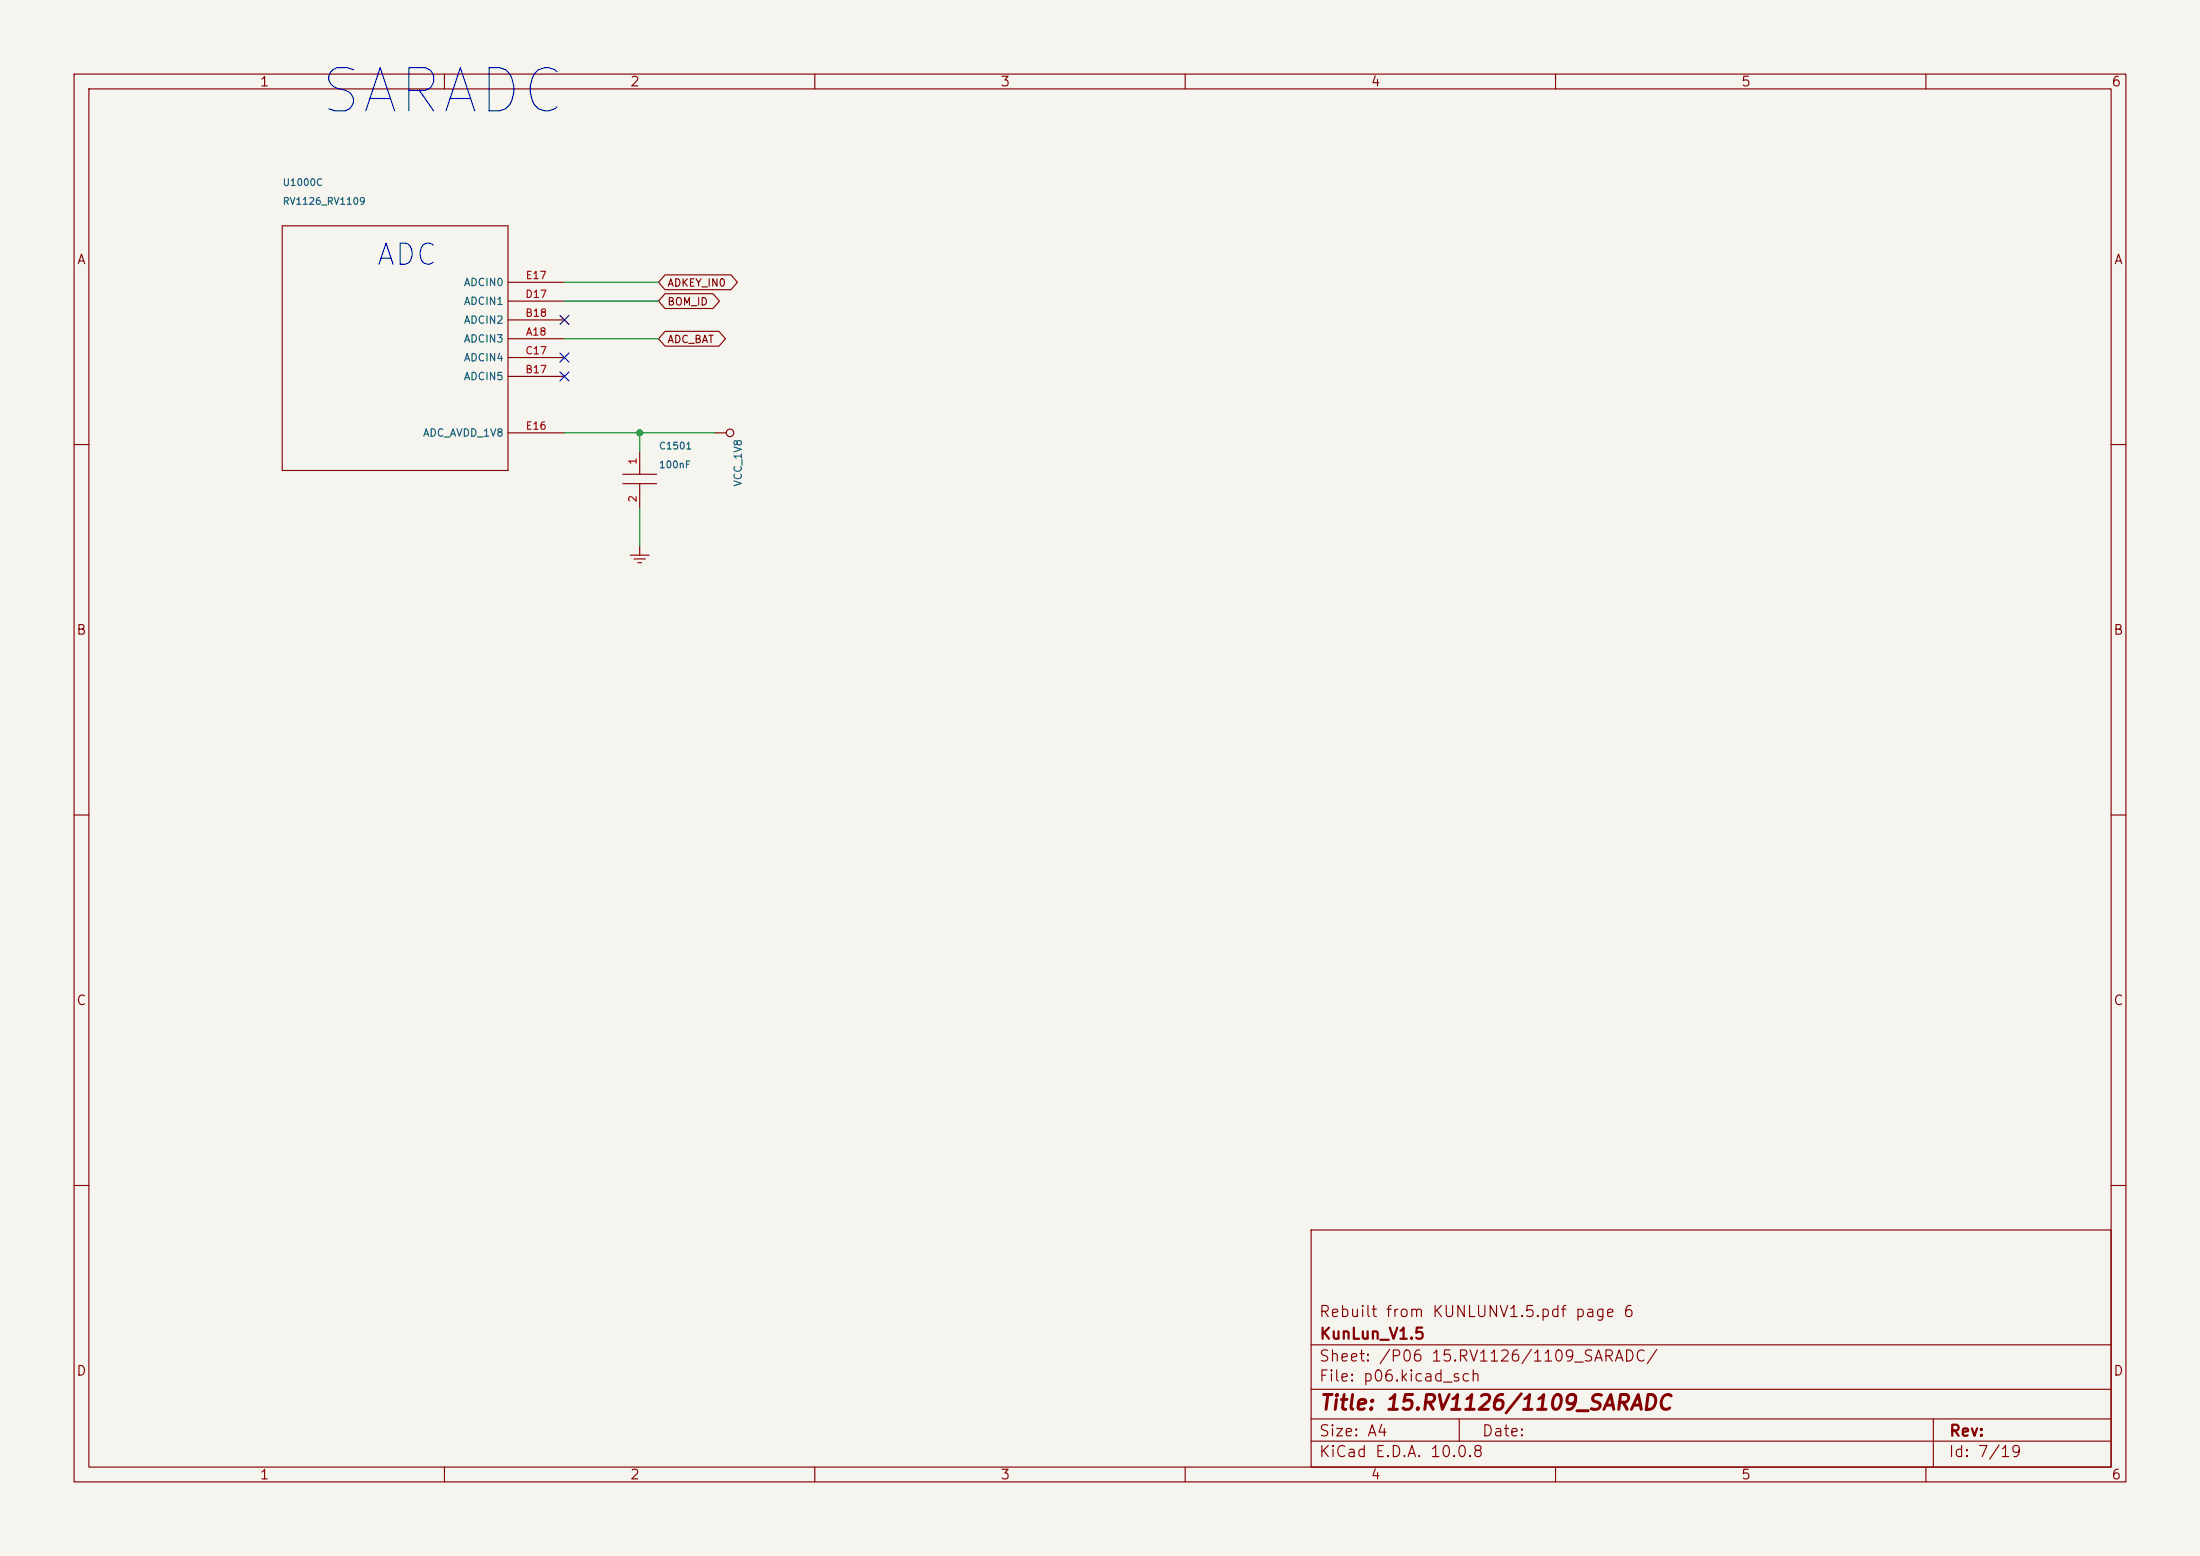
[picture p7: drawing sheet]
<svg xmlns="http://www.w3.org/2000/svg" width="297mm" height="210mm" viewBox="0 0 297 210" stroke-linecap="round" stroke-linejoin="round" font-family="sans-serif">
<path d="M0 0h297v210h-297z" fill="#f5f4ef" stroke="#f5f4ef" stroke-width=".14"/>
<g fill="none" stroke="#840000" stroke-width=".15">
<path d="M10 10h277v190h-277zM12 12h273v186h-273zM60 10v2M110 10v2M160 10v2M210 10v2M260 10v2M38.1 30.5h30.5v33h-30.5zM68.6 38.1h7.6M89.8 37.1h8.9l.9 1-.9 1h-8.9l-.9-1zM89.8 39.6h6.5l.8 1-.8 1h-6.5l-.9-1zM68.6 58.4h7.6"/>
<path d="M68.6 45.7h7.6M68.6 50.8h7.6M68.6 43.2h7.6M68.6 48.3h7.6M68.6 40.6h7.6M89.8 44.7h7.3l.8 1-.8 1h-7.3l-.9-1zM96.5 58.4h1.5M10 60h2M84.1 64h4.5M84.1 65.3h4.5M85.1 74.9h2.5M85.6 75.4h1.5"/>
<path d="M86.1 75.9h.5M86.4 61v3M86.4 65.3v3.3M86.4 73.7v1.2M285 60h2M10 110h2M285 110h2M10 160h2M177 166h108v32h-108zM285 160h2M60 198v2M110 198v2"/>
<path d="M160 198v2M177 194.5h108M177 191.5h108M177 187.5h108M177 181.5h108M197 191.5v3M210 198v2M260 198v2M261 191.5v6.5"/>
<circle cx="98.6" cy="58.4" r=".51"/>
</g>
<path d="M76.2 38.1h12.7M76.2 58.4h20.3M76.2 40.6h12.7M76.2 45.7h12.7M86.4 58.4v2.6M86.4 68.6v5.1" fill="none" stroke="#009600" stroke-width=".15"/>
<path d="M75.6 50.2l1.2 1.2M75.6 42.6l1.2 1.2M75.6 47.7l1.2 1.2M76.8 50.2l-1.2 1.2M76.8 42.6l-1.2 1.2M76.8 47.7l-1.2 1.2" fill="none" stroke="#000084" stroke-width=".15"/>
<circle cx="86.4" cy="58.4" r=".46" fill="#009600"/>
<text font-size="5.8" fill="#0000c2" x="42.7" y="16.7">SARADC</text>
<text font-size="2.8" fill="#0000c2" x="50.6" y="36.5">ADC</text>
<text font-size="2" fill="#840000" x="178" y="190.8">Title: 15.RV1126/1109_SARADC</text>
<g font-size="1.5" fill="#840000">
<text x="178" y="178.1">Rebuilt from KUNLUNV1.5.pdf page 6</text>
<text x="178" y="184.1">Sheet: /P06 15.RV1126/1109_SARADC/</text>
<text x="178" y="181.1">KunLun_V1.5</text>
<text x="178" y="186.8">File: p06.kicad_sch</text>
<text x="178" y="197">KiCad E.D.A. 10.0.8</text>
<text x="178" y="194.2">Size: A4</text>
<text x="200" y="194.2">Date:</text>
<text x="263" y="197">Id: 7/19</text>
<text x="263" y="194.2">Rev:</text>
</g>
<g font-size="1.3" fill="#840000">
<text x="35" y="12">1</text>
<text x="85" y="12">2</text>
<text x="135" y="12">3</text>
<text x="185" y="12">4</text>
<text x="235" y="12">5</text>
<text x="285" y="12">6</text>
<text x="10.3" y="36">A</text>
<text x="285.3" y="36">A</text>
<text x="10.2" y="86">B</text>
<text x="285.2" y="86">B</text>
<text x="10.2" y="136">C</text>
<text x="285.2" y="136">C</text>
<text x="10.2" y="186">D</text>
<text x="285.2" y="186">D</text>
<text x="35" y="200">1</text>
<text x="85" y="200">2</text>
<text x="135" y="200">3</text>
<text x="185" y="200">4</text>
<text x="235" y="200">5</text>
<text x="285" y="200">6</text>
</g>
<g font-size="1" fill="#006464">
<text x="62.5" y="41.4">ADCIN1</text>
<text x="62.5" y="38.9">ADCIN0</text>
<text x="62.5" y="46.5">ADCIN3</text>
<text x="62.5" y="43.9">ADCIN2</text>
<text x="62.5" y="51.6">ADCIN5</text>
<text x="62.5" y="49">ADCIN4</text>
<text x="57" y="59.2">ADC_AVDD_1V8</text>
<text x="100.4" y="65.8" transform="rotate(-90 100.4 65.8)">VCC_1V8</text>
</g>
<g font-size="1" fill="#a90000">
<text x="70.8" y="40.5">D17</text>
<text x="70.9" y="37.9">E17</text>
<text x="70.8" y="43">B18</text>
<text x="70.9" y="45.5">A18</text>
<text x="70.8" y="50.6">B17</text>
<text x="70.8" y="48.1">C17</text>
<text x="70.9" y="58.2">E16</text>
<text x="86.2" y="62.8" transform="rotate(-90 86.2 62.8)">1</text>
<text x="86.2" y="67.9" transform="rotate(-90 86.2 67.9)">2</text>
</g>
<g font-size="1" fill="#840000">
<text x="90" y="38.9">ADKEY_IN0</text>
<text x="90" y="41.5">BOM_ID</text>
<text x="90" y="46.5">ADC_BAT</text>
</g>
<g font-size=".9" fill="#006464">
<text x="38.1" y="25.3">U1000C</text>
<text x="38.1" y="27.9">RV1126_RV1109</text>
<text x="88.9" y="60.9">C1501</text>
<text x="88.9" y="63.4">100nF</text>
</g>
</svg>
